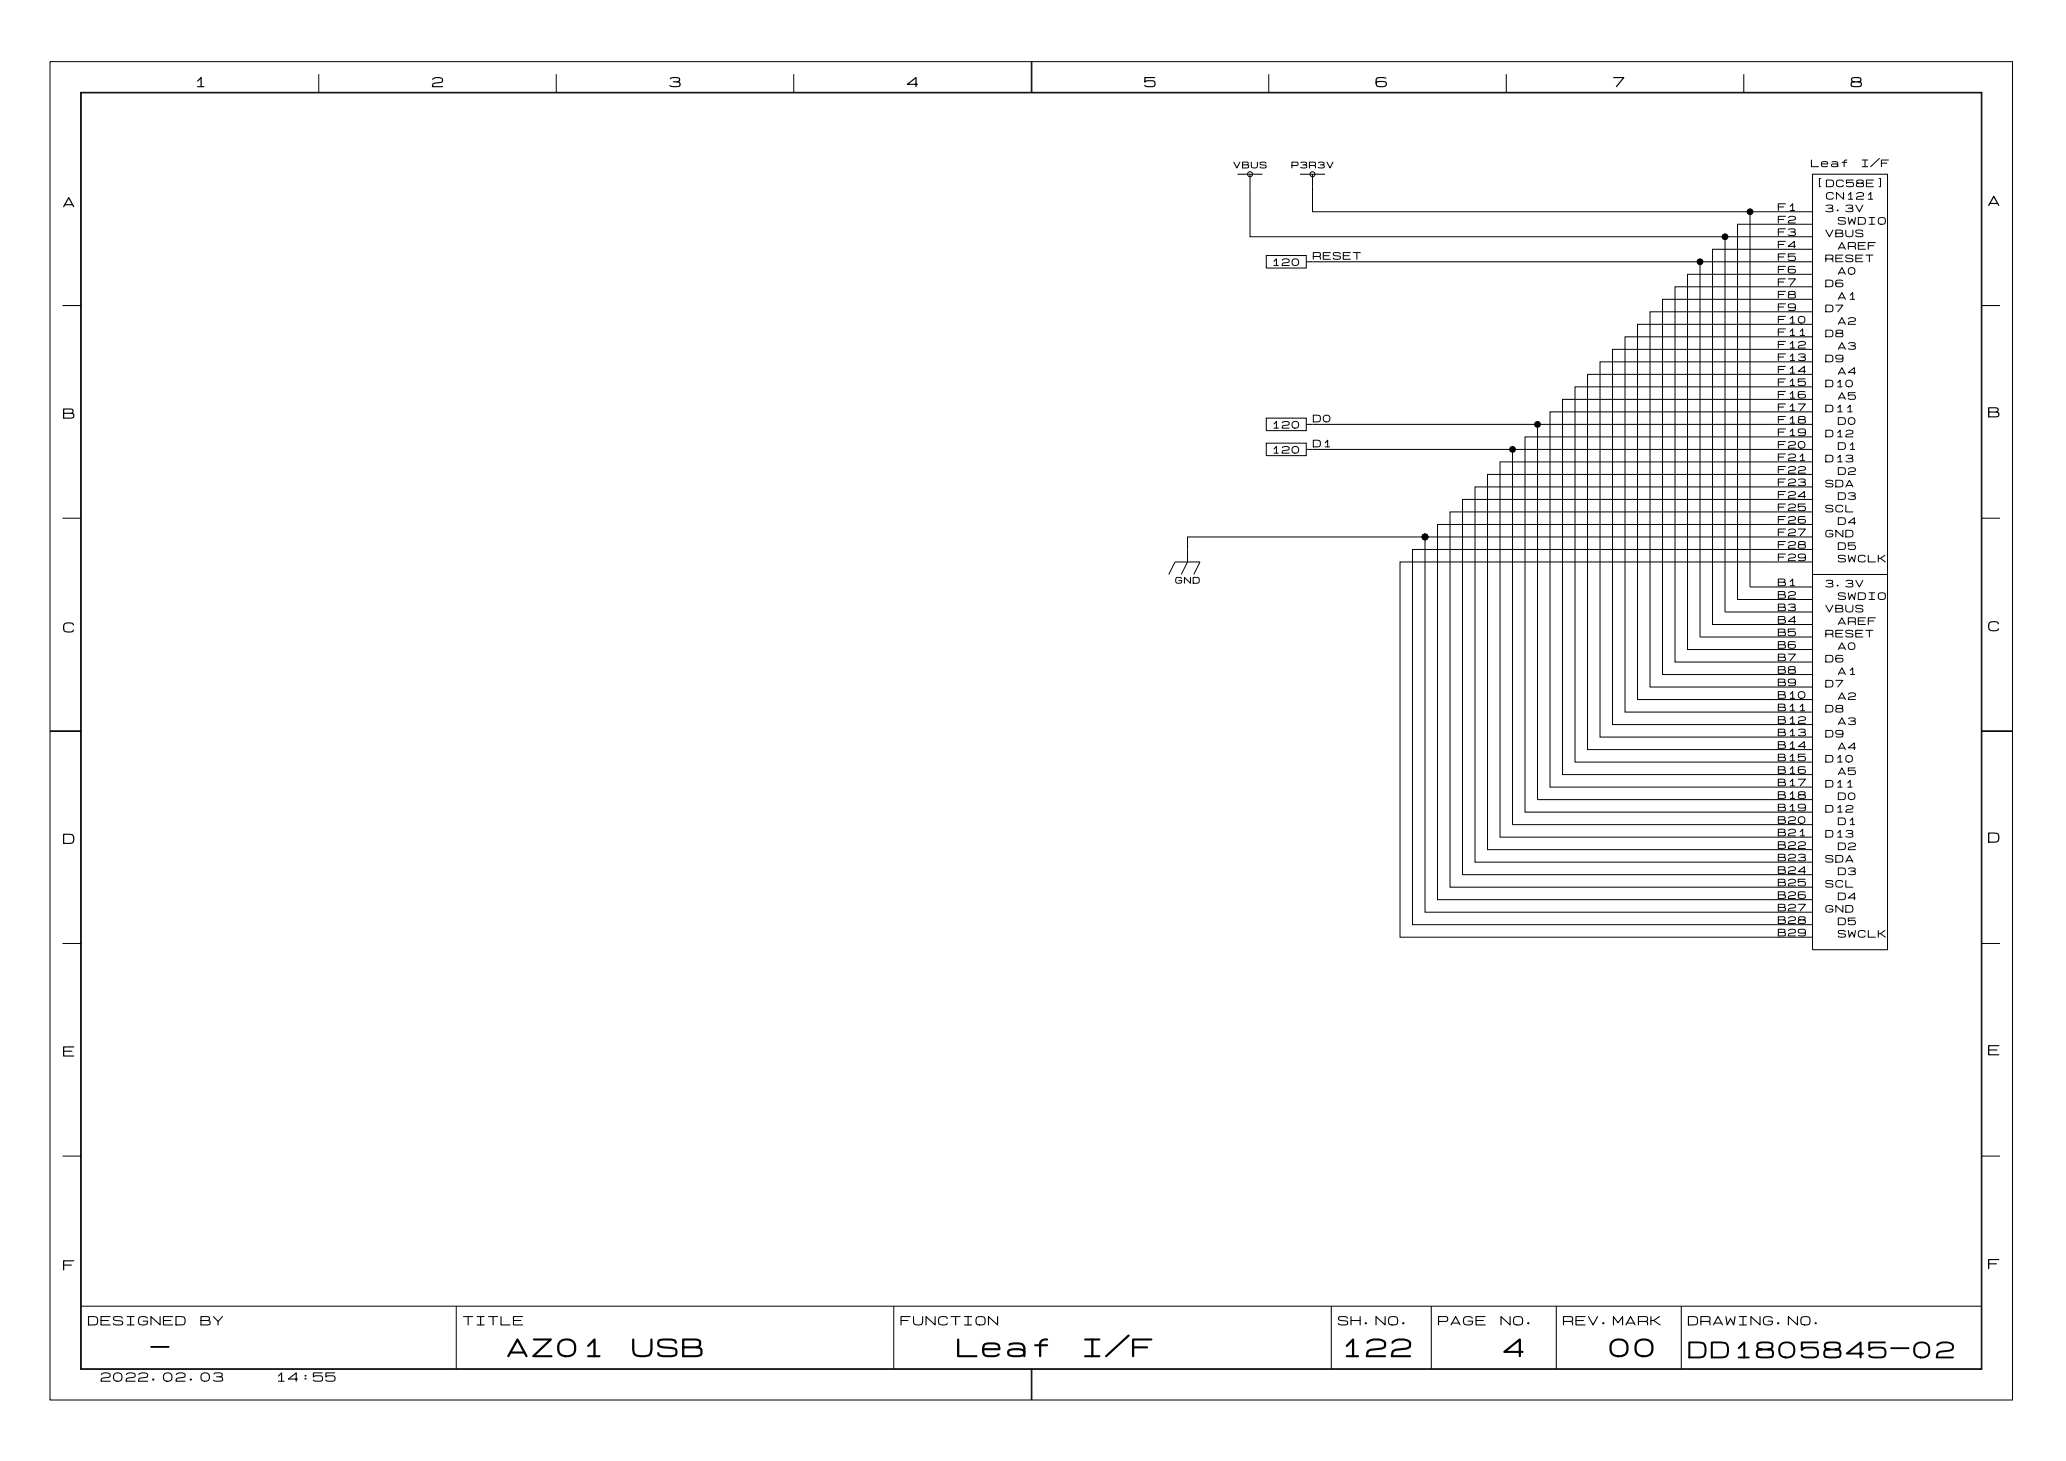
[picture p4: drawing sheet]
<svg xmlns="http://www.w3.org/2000/svg" width="420mm" height="297mm" viewBox="0 0 420 297" stroke-linecap="round" stroke-linejoin="round" font-family="sans-serif">
<g fill="none" stroke="#000" stroke-width=".2">
<path d="M10.2 12.5h398.7v271.8h-398.7zM16.4 18.7h386.3v259.4h-386.3zM16.5 18.9h386.1v259.1h-386.1zM64.8 15.1v3.8M113 15.1v3.8M161.3 15.1v3.8M209.5 12.5v6.4M209.7 12.5v6.4M257.8 15.1v3.8M306.1 15.1v3.8M354.3 15.1v3.8M251.5 35.4h5"/>
<path d="M254 35.4v12.7h114.3M264.2 35.4h5M266.7 35.4v7.6h101.6M368.3 35.4h15.2v157.5h-15.2zM257.3 51.9h8.1v2.5h-8.1zM265.4 53.2h102.9M345.4 53.2v76.2h22.9M350.5 48.1v76.2h17.8M355.6 43v76.2h12.7M368.3 45.5h-15.2v76.2h15.2M368.3 58.2h-27.9v76.2h27.9M368.3 55.7h-25.4v76.2h25.4"/>
<path d="M368.3 50.6h-20.3v76.2h20.3M12.7 62.1h3.8M368.3 78.6h-48.3v76.2h48.3M368.3 73.5h-43.2v76.2h43.2M368.3 68.4h-38.1v76.2h38.1M368.3 70.9h-40.6v76.2h40.6M368.3 63.3h-33v76.2h33M368.3 65.9h-35.6v76.2h35.6M368.3 60.8h-30.5v76.2h30.5M368.3 76h-45.7v76.2h45.7M402.6 62.1h3.8M257.3 90h8.1v2.5h-8.1z"/>
<path d="M257.3 84.9h8.1v2.6h-8.1zM265.4 91.3h102.9M265.4 86.2h102.9M307.3 91.3v76.2h61M312.4 86.2v76.2h55.9M368.3 98.9h-68.6v76.2h68.6M368.3 93.8h-63.5v76.2h63.5M368.3 96.3h-66v76.2h66M368.3 88.7h-58.4v76.2h58.4M368.3 83.6h-53.3v76.2h53.3M368.3 81.1h-50.8v76.2h50.8M12.7 105.2h3.8"/>
<path d="M237.5 116.7l1.3-2.6h5l-1.2 2.6M289.6 109h-48.3v5.1l-1.3 2.6M289.6 109v76.2h78.7M368.3 114.1h-83.8v76.2h83.8M368.3 106.5h-76.2v76.2h76.2M368.3 111.6h-81.3v76.2h81.3M368.3 101.4h-71.1v76.2h71.1M368.3 104h-73.7v76.2h73.7M368.3 109h-78.7M368.3 116.7h15.2M402.6 105.2h3.8M10.2 148.4h6.3"/>
<path d="M10.2 148.5h6.3M402.6 148.4h6.3M402.6 148.5h6.3M12.7 191.6h3.8M402.6 191.6h3.8M12.7 234.8h3.8M402.6 234.8h3.8M16.5 265.3h386.1M92.7 265.3v12.7M181.6 265.3v12.7M209.5 278v6.3M209.7 278v6.3"/>
<path d="M270.5 265.3v12.7M290.8 265.3v12.7M316.2 265.3v12.7M341.6 265.3v12.7"/>
<circle cx="254" cy="35.4" r=".51"/>
<circle cx="266.7" cy="35.4" r=".51"/>
</g>
<g fill="#000">
<circle cx="345.4" cy="53.2" r=".7"/>
<circle cx="350.5" cy="48.1" r=".7"/>
<circle cx="355.6" cy="43" r=".7"/>
<circle cx="307.3" cy="91.3" r=".7"/>
<circle cx="312.4" cy="86.2" r=".7"/>
<circle cx="289.6" cy="109" r=".7"/>
</g>
<g font-size="5.1">
<text x="102.9" y="276.3">AZ01</text>
<text x="128.3" y="276.3">USB</text>
<text x="194.3" y="276.3">Leaf</text>
<text x="219.7" y="276.3">I/F</text>
<text x="272.2" y="276.3">122</text>
<text x="305.3" y="276.3">4</text>
<text x="326.8" y="276.3">00</text>
</g>
<g font-size="4.6">
<text x="30.5" y="276.2">-</text>
<text x="342.9" y="276.5">DD1805845-02</text>
</g>
<g font-size="2.8">
<text x="39.4" y="18.1">1</text>
<text x="87.6" y="18.1">2</text>
<text x="135.9" y="18.1">3</text>
<text x="184.1" y="18.1">4</text>
<text x="232.4" y="18.1">5</text>
<text x="279.4" y="18.1">6</text>
<text x="327.7" y="18.1">7</text>
<text x="375.9" y="18.1">8</text>
<text x="12.7" y="42.5">A</text>
<text x="403.9" y="42.2">A</text>
<text x="12.7" y="85.4">B</text>
<text x="403.9" y="85.1">B</text>
<text x="12.7" y="128.8">C</text>
<text x="403.9" y="128.6">C</text>
<text x="12.7" y="171.7">D</text>
<text x="403.9" y="171.5">D</text>
<text x="12.7" y="214.9">E</text>
<text x="403.9" y="214.7">E</text>
<text x="12.7" y="258.4">F</text>
<text x="403.9" y="258.1">F</text>
</g>
<g font-size="2.5">
<text x="17.8" y="269.5">DESIGNED</text>
<text x="40.6" y="269.5">BY</text>
<text x="94" y="269.5">TITLE</text>
<text x="182.9" y="269.5">FUNCTION</text>
<text x="271.8" y="269.5">SH.NO.</text>
<text x="292.1" y="269.5">PAGE</text>
<text x="304.8" y="269.5">NO.</text>
<text x="317.5" y="269.5">REV.MARK</text>
<text x="342.9" y="269.5">DRAWING.NO.</text>
<text x="20.3" y="280.9">2022.02.03</text>
<text x="55.9" y="280.9">14:55</text>
</g>
<g font-size="2">
<text x="367.9" y="34.2">Leaf</text>
<text x="378.1" y="34.2">I/F</text>
<text x="368.9" y="38.3">[DC58E]</text>
<text x="371" y="40.8">CN121</text>
<text x="361.2" y="45.6">F2</text>
<text x="361.2" y="43.1">F1</text>
<text x="370.8" y="43.4">3.3V</text>
<text x="373.4" y="45.9">SWDIO</text>
<text x="266.7" y="53">RESET</text>
<text x="361.2" y="53.3">F5</text>
<text x="361.2" y="50.7">F4</text>
<text x="361.2" y="48.2">F3</text>
<text x="370.8" y="53.5">RESET</text>
<text x="370.8" y="48.4">VBUS</text>
<text x="373.4" y="51">AREF</text>
<text x="258.3" y="54.3">120</text>
<text x="361.2" y="58.3">F7</text>
<text x="361.2" y="55.8">F6</text>
<text x="370.8" y="58.6">D6</text>
<text x="373.4" y="56.1">A0</text>
<text x="361.2" y="66">F10</text>
<text x="361.2" y="63.4">F9</text>
<text x="361.2" y="60.9">F8</text>
<text x="370.8" y="63.7">D7</text>
<text x="373.4" y="61.1">A1</text>
<text x="361.2" y="68.5">F11</text>
<text x="361.2" y="71">F12</text>
<text x="370.8" y="68.8">D8</text>
<text x="373.4" y="71.3">A3</text>
<text x="373.4" y="66.2">A2</text>
<text x="361.2" y="73.6">F13</text>
<text x="361.2" y="76.1">F14</text>
<text x="370.8" y="73.8">D9</text>
<text x="373.4" y="76.4">A4</text>
<text x="361.2" y="78.7">F15</text>
<text x="361.2" y="81.2">F16</text>
<text x="361.2" y="83.7">F17</text>
<text x="370.8" y="84">D11</text>
<text x="370.8" y="78.9">D10</text>
<text x="373.4" y="81.5">A5</text>
<text x="258.3" y="87.3">120</text>
<text x="266.7" y="86">D0</text>
<text x="361.2" y="86.3">F18</text>
<text x="361.2" y="88.8">F19</text>
<text x="370.8" y="89.1">D12</text>
<text x="373.4" y="86.5">D0</text>
<text x="258.3" y="92.4">120</text>
<text x="266.7" y="91.1">D1</text>
<text x="361.2" y="91.4">F20</text>
<text x="361.2" y="93.9">F21</text>
<text x="370.8" y="94.2">D13</text>
<text x="373.4" y="91.6">D1</text>
<text x="361.2" y="96.4">F22</text>
<text x="361.2" y="99">F23</text>
<text x="361.2" y="101.5">F24</text>
<text x="370.8" y="99.2">SDA</text>
<text x="373.4" y="96.7">D2</text>
<text x="373.4" y="101.8">D3</text>
<text x="361.2" y="104.1">F25</text>
<text x="361.2" y="106.6">F26</text>
<text x="370.8" y="104.3">SCL</text>
<text x="373.4" y="106.9">D4</text>
<text x="361.2" y="109.1">F27</text>
<text x="361.2" y="111.7">F28</text>
<text x="370.8" y="109.4">GND</text>
<text x="373.4" y="111.9">D5</text>
<text x="361.2" y="119.3">B1</text>
<text x="361.2" y="114.2">F29</text>
<text x="370.8" y="119.6">3.3V</text>
<text x="373.4" y="114.5">SWCLK</text>
<text x="361.2" y="121.8">B2</text>
<text x="361.2" y="124.4">B3</text>
<text x="370.8" y="124.6">VBUS</text>
<text x="373.4" y="122.1">SWDIO</text>
<text x="361.2" y="126.9">B4</text>
<text x="361.2" y="129.5">B5</text>
<text x="361.2" y="132">B6</text>
<text x="370.8" y="129.7">RESET</text>
<text x="373.4" y="127.2">AREF</text>
<text x="361.2" y="134.5">B7</text>
<text x="361.2" y="137.1">B8</text>
<text x="370.8" y="134.8">D6</text>
<text x="373.4" y="137.3">A1</text>
<text x="373.4" y="132.3">A0</text>
<text x="361.2" y="139.6">B9</text>
<text x="361.2" y="142.2">B10</text>
<text x="370.8" y="139.9">D7</text>
<text x="373.4" y="142.4">A2</text>
<text x="361.2" y="144.7">B11</text>
<text x="361.2" y="147.2">B12</text>
<text x="361.2" y="149.8">B13</text>
<text x="370.8" y="145">D8</text>
<text x="373.4" y="147.5">A3</text>
<text x="361.2" y="152.3">B14</text>
<text x="361.2" y="154.9">B15</text>
<text x="370.8" y="155.1">D10</text>
<text x="370.8" y="150">D9</text>
<text x="373.4" y="152.6">A4</text>
<text x="361.2" y="157.4">B16</text>
<text x="361.2" y="159.9">B17</text>
<text x="370.8" y="160.2">D11</text>
<text x="373.4" y="157.7">A5</text>
<text x="361.2" y="162.5">B18</text>
<text x="361.2" y="165">B19</text>
<text x="361.2" y="167.6">B20</text>
<text x="370.8" y="165.3">D12</text>
<text x="373.4" y="162.7">D0</text>
<text x="373.4" y="167.8">D1</text>
<text x="361.2" y="170.1">B21</text>
<text x="361.2" y="172.6">B22</text>
<text x="370.8" y="170.4">D13</text>
<text x="373.4" y="172.9">D2</text>
<text x="361.2" y="175.2">B23</text>
<text x="361.2" y="177.7">B24</text>
<text x="370.8" y="175.4">SDA</text>
<text x="373.4" y="178">D3</text>
<text x="361.2" y="180.3">B25</text>
<text x="361.2" y="182.8">B26</text>
<text x="361.2" y="185.3">B27</text>
<text x="370.8" y="185.6">GND</text>
<text x="370.8" y="180.5">SCL</text>
<text x="373.4" y="183.1">D4</text>
<text x="361.2" y="187.9">B28</text>
<text x="361.2" y="190.4">B29</text>
<text x="373.4" y="190.7">SWCLK</text>
<text x="373.4" y="188.1">D5</text>
</g>
<g font-size="1.8">
<text x="250.6" y="34.4">VBUS</text>
<text x="262.4" y="34.4">P3R3V</text>
<text x="238.8" y="118.7">GND</text>
</g>
</svg>
